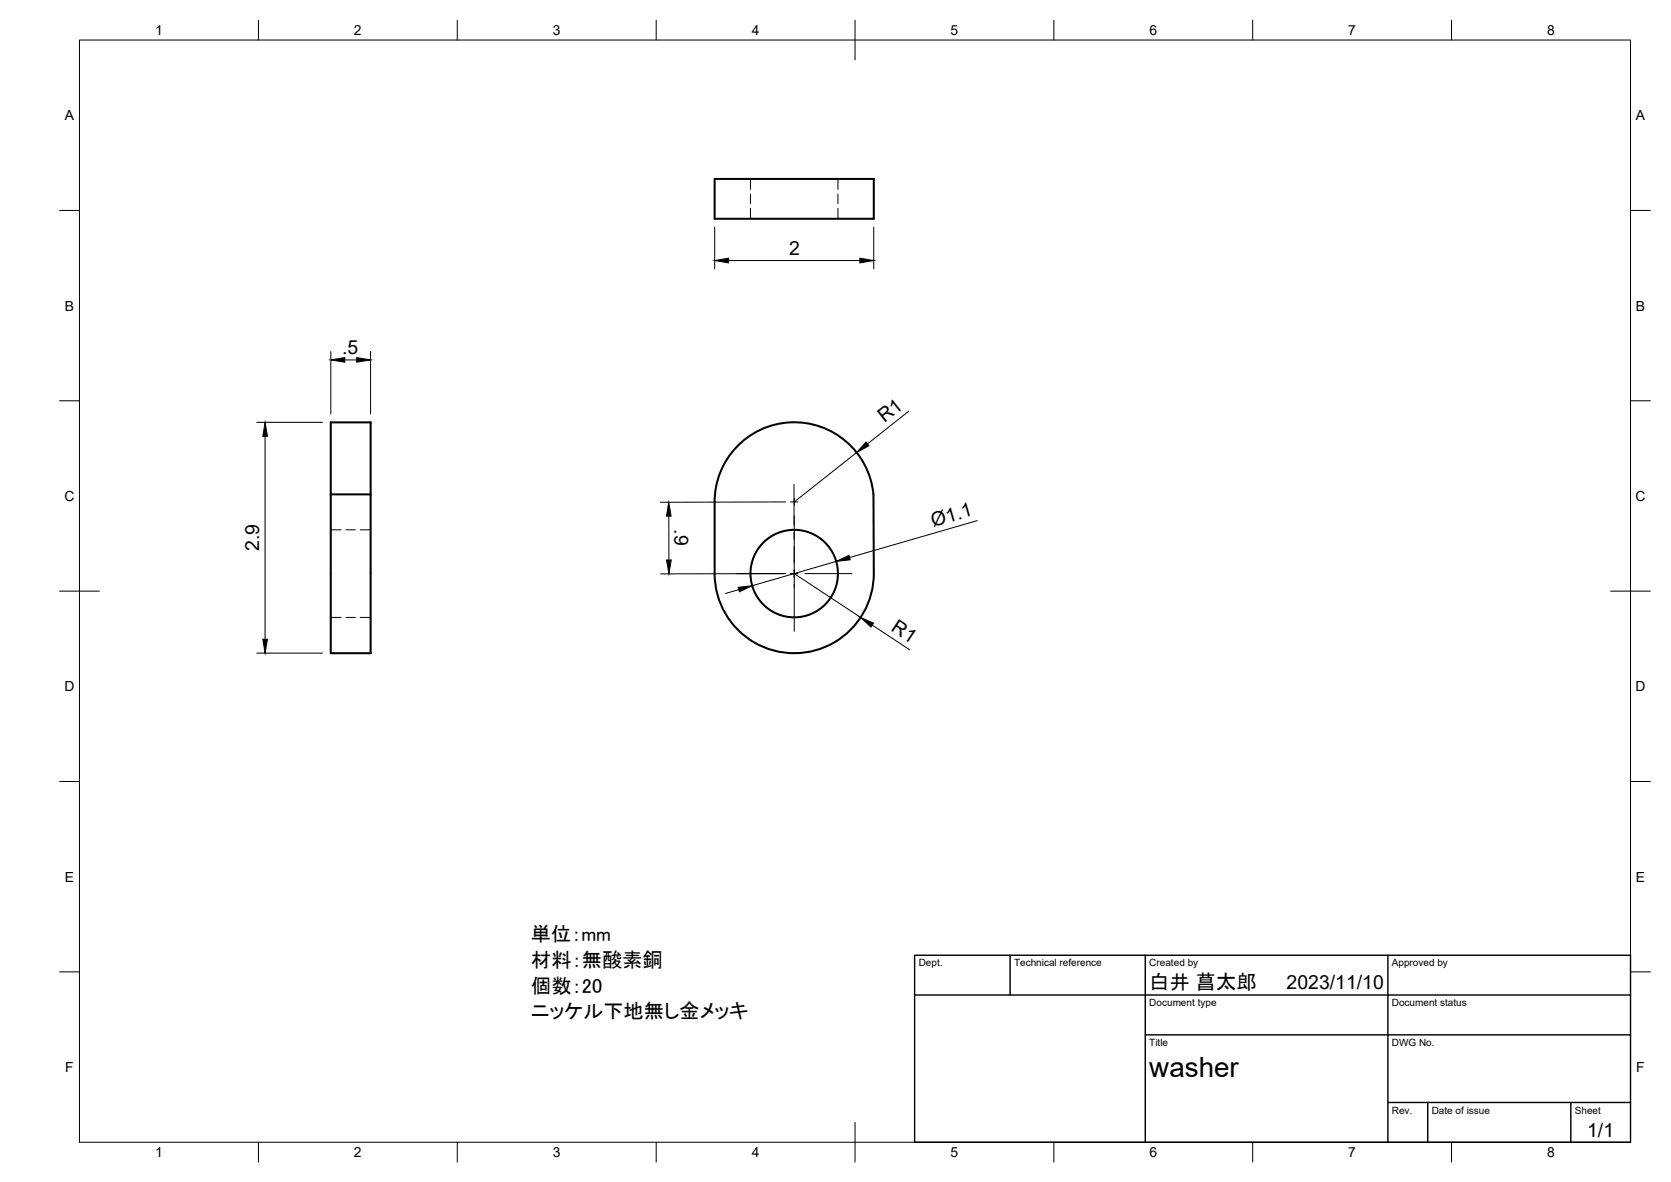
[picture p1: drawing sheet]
<svg xmlns="http://www.w3.org/2000/svg" width="420mm" height="297mm" viewBox="0 0 420 297" stroke-linecap="round" stroke-linejoin="round" font-family="sans-serif">
<!-- layer: Visible -->
<g fill="none" stroke="#000" stroke-width=".51">
<path d="M179.7 45h40v10h-40zM185.2 112.3a20 20 0 0 1 21-5.1 20 20 0 0 1 13.4 17l.1 19.8a20 20 0 0 1-20 20.2 20 20 0 0 1-20-20v-18a20 20 0 0 1 5.5-13.9zM83.2 124.2v40h10v-40h-10v-18.1h10v18.1"/>
<circle cx="199.7" cy="144.1" r="11"/>
</g>
<!-- layer: Hidden -->
<g fill="none" stroke="#000" stroke-width=".25">
<path d="M188.7 45v2.6M188.7 48.8v2.4M188.7 52.4v2.6M210.7 45v2.6M210.7 48.8v2.4M210.7 52.4v2.6M219.6 45v2.6M219.6 48.8v2.4M219.6 52.4v2.6M83.2 133.1h2.6M87 133.1h2.4M90.6 133.1h2.6"/>
<path d="M83.2 155.2h2.6M87 155.2h2.4M90.6 155.2h2.6"/>
</g>
<!-- layer: BORDER -->
<g fill="none" stroke="#000" stroke-width=".25">
<path d="M20 10.1h390v276.9h-390zM65 5.1v5M115 5.1v5M165 5.1v5M215 5.1v10M265 5.1v5M315 5.1v5M365 5.1v5M15 52.9h5M410 52.9h5M15 100.7h5M410 100.7h5"/>
<path d="M15 148.6h10M405 148.6h10M15 196.4h5M410 196.4h5M15 244.2h5M410 244.2h5M65 287v5M115 287v5M165 287v5M215 282.1v9.9M265 287v5M315 287v5"/>
<path d="M365 287v5"/>
</g>
<!-- layer: TITLEBLOCK -->
<path d="M230 240.1h180v46.9h-180zM230 250h180M254 240.1v9.9M288 240.1v46.9M349 240.1v46.9M288 260.1h122M349 277.1h61M359 277.1v9.9M395 277.1v9.9" fill="none" stroke="#000" stroke-width=".36"/>
<!-- layer: FD_Dimensions -->
<g fill="none" stroke="#000" stroke-width=".25">
<path d="M179.7 57.1v10.5M219.7 57.1v10.5M183.2 65.5h33M83.2 88.3v15.7M86.7 90.5h3M93.2 88.3v15.7M64.6 106.1h16.5M66.7 109.7v50.9M215.4 113.7l-15.7 12.4M228.5 103.3l-10.4 8.3M168.2 129.7v11M197.5 126.1l-31.4 .1"/>
<path d="M245.7 130.8l-32.1 9.3M185.8 148.2l-3.4 .9M197.6 144.2h-31.5M199.7 144.2l16.7 11M210.3 141.1l-21.2 6.1M219.3 157.1l9.4 6.2M64.6 164.1h16.5"/>
</g>
<path d="M179.7 65.5l3.5-.6v1.2zM216.2 64.9l3.5 .6-3.5 .6zM83.2 90.5l3.5-.6v1.1zM89.7 89.9l3.5 .6-3.5 .5zM66.7 106.1l.5 3.6h-1.1zM217.8 111.1l.7 .9-3.1 1.7zM168.1 126.2l.6 3.5h-1.1zM210.3 141.1l3.2-1.5 .3 1.1zM167.6 140.7h1.2l-.6 3.5zM185.6 147.6l3.5-.4-3.2 1.5zM216.4 155.2l3.2 1.4-.6 1zM66.1 160.6h1.1l-.5 3.5z" fill="#000" stroke="#000" stroke-width=".25"/>
<!-- layer: Smart Centers -->
<path d="M198.8 126.1h1.8M199.6 121.7l.1 10.3M199.7 133.8v1.7M199.7 137.3v10.3M199.7 125.3v1.7M199.7 129.7v11.8M185.2 144.2h11.8M198.8 144.2h1.8M199.7 143.2v1.8M199.7 146.8v11.9M202.4 144.2h11.8" fill="none" stroke="#000" stroke-width=".25"/>
<text font-size="7" x="289" y="270.6">washer</text>
<g font-size="5.1">
<text x="133.5" y="236.5">単位：mm</text>
<text x="133.6" y="243">材料：無酸素銅</text>
<text x="133.6" y="249.5">個数：20</text>
<text x="289" y="248.5">白井 菖太郎</text>
<text x="133.5" y="255.9">ニッケル下地無し金メッキ</text>
</g>
<g font-size="4.9">
<text x="198.4" y="64.1">2</text>
<text x="86" y="89">.5</text>
<text x="222.4" y="106.4" transform="rotate(-38 222.4 106.4)">R1</text>
<text x="169.6" y="133.1" transform="rotate(90 169.6 133.1)">.9</text>
<text x="234.6" y="132.4" transform="rotate(-16 234.6 132.4)">Ø1.1</text>
<text x="65.2" y="138.5" transform="rotate(-90 65.2 138.5)">2.9</text>
<text x="223.9" y="158.4" transform="rotate(34 223.9 158.4)">R1</text>
<text x="323.5" y="248.5">2023/11/10</text>
<text x="399.1" y="285.7">1/1</text>
</g>
<g font-size="3.5">
<text x="39" y="8.8">1</text>
<text x="89" y="8.8">2</text>
<text x="139" y="8.8">3</text>
<text x="189" y="8.8">4</text>
<text x="239" y="8.8">5</text>
<text x="289" y="8.8">6</text>
<text x="339" y="8.8">7</text>
<text x="389" y="8.8">8</text>
<text x="16.3" y="30.2">A</text>
<text x="411.3" y="30.2">A</text>
<text x="16.3" y="78">B</text>
<text x="411.3" y="78">B</text>
<text x="16.2" y="125.9">C</text>
<text x="411.2" y="125.9">C</text>
<text x="16.2" y="173.7">D</text>
<text x="411.2" y="173.7">D</text>
<text x="16.3" y="221.6">E</text>
<text x="411.3" y="221.6">E</text>
<text x="16.4" y="269.4">F</text>
<text x="411.4" y="269.4">F</text>
<text x="39" y="290.8">1</text>
<text x="89" y="290.8">2</text>
<text x="139" y="290.8">3</text>
<text x="189" y="290.8">4</text>
<text x="239" y="290.8">5</text>
<text x="289" y="290.8">6</text>
<text x="339" y="290.8">7</text>
<text x="389" y="290.8">8</text>
</g>
<g font-size="2.5">
<text x="231" y="242.9">Dept.</text>
<text x="255" y="242.9">Technical reference</text>
<text x="289" y="242.9">Created by</text>
<text x="350" y="242.9">Approved by</text>
<text x="289" y="252.8">Document type</text>
<text x="350" y="252.8">Document status</text>
<text x="289" y="262.9">Title</text>
<text x="350" y="262.9">DWG No.</text>
<text x="350" y="279.9">Rev.</text>
<text x="360" y="279.9">Date of issue</text>
<text x="396" y="279.9">Sheet</text>
</g>
</svg>
